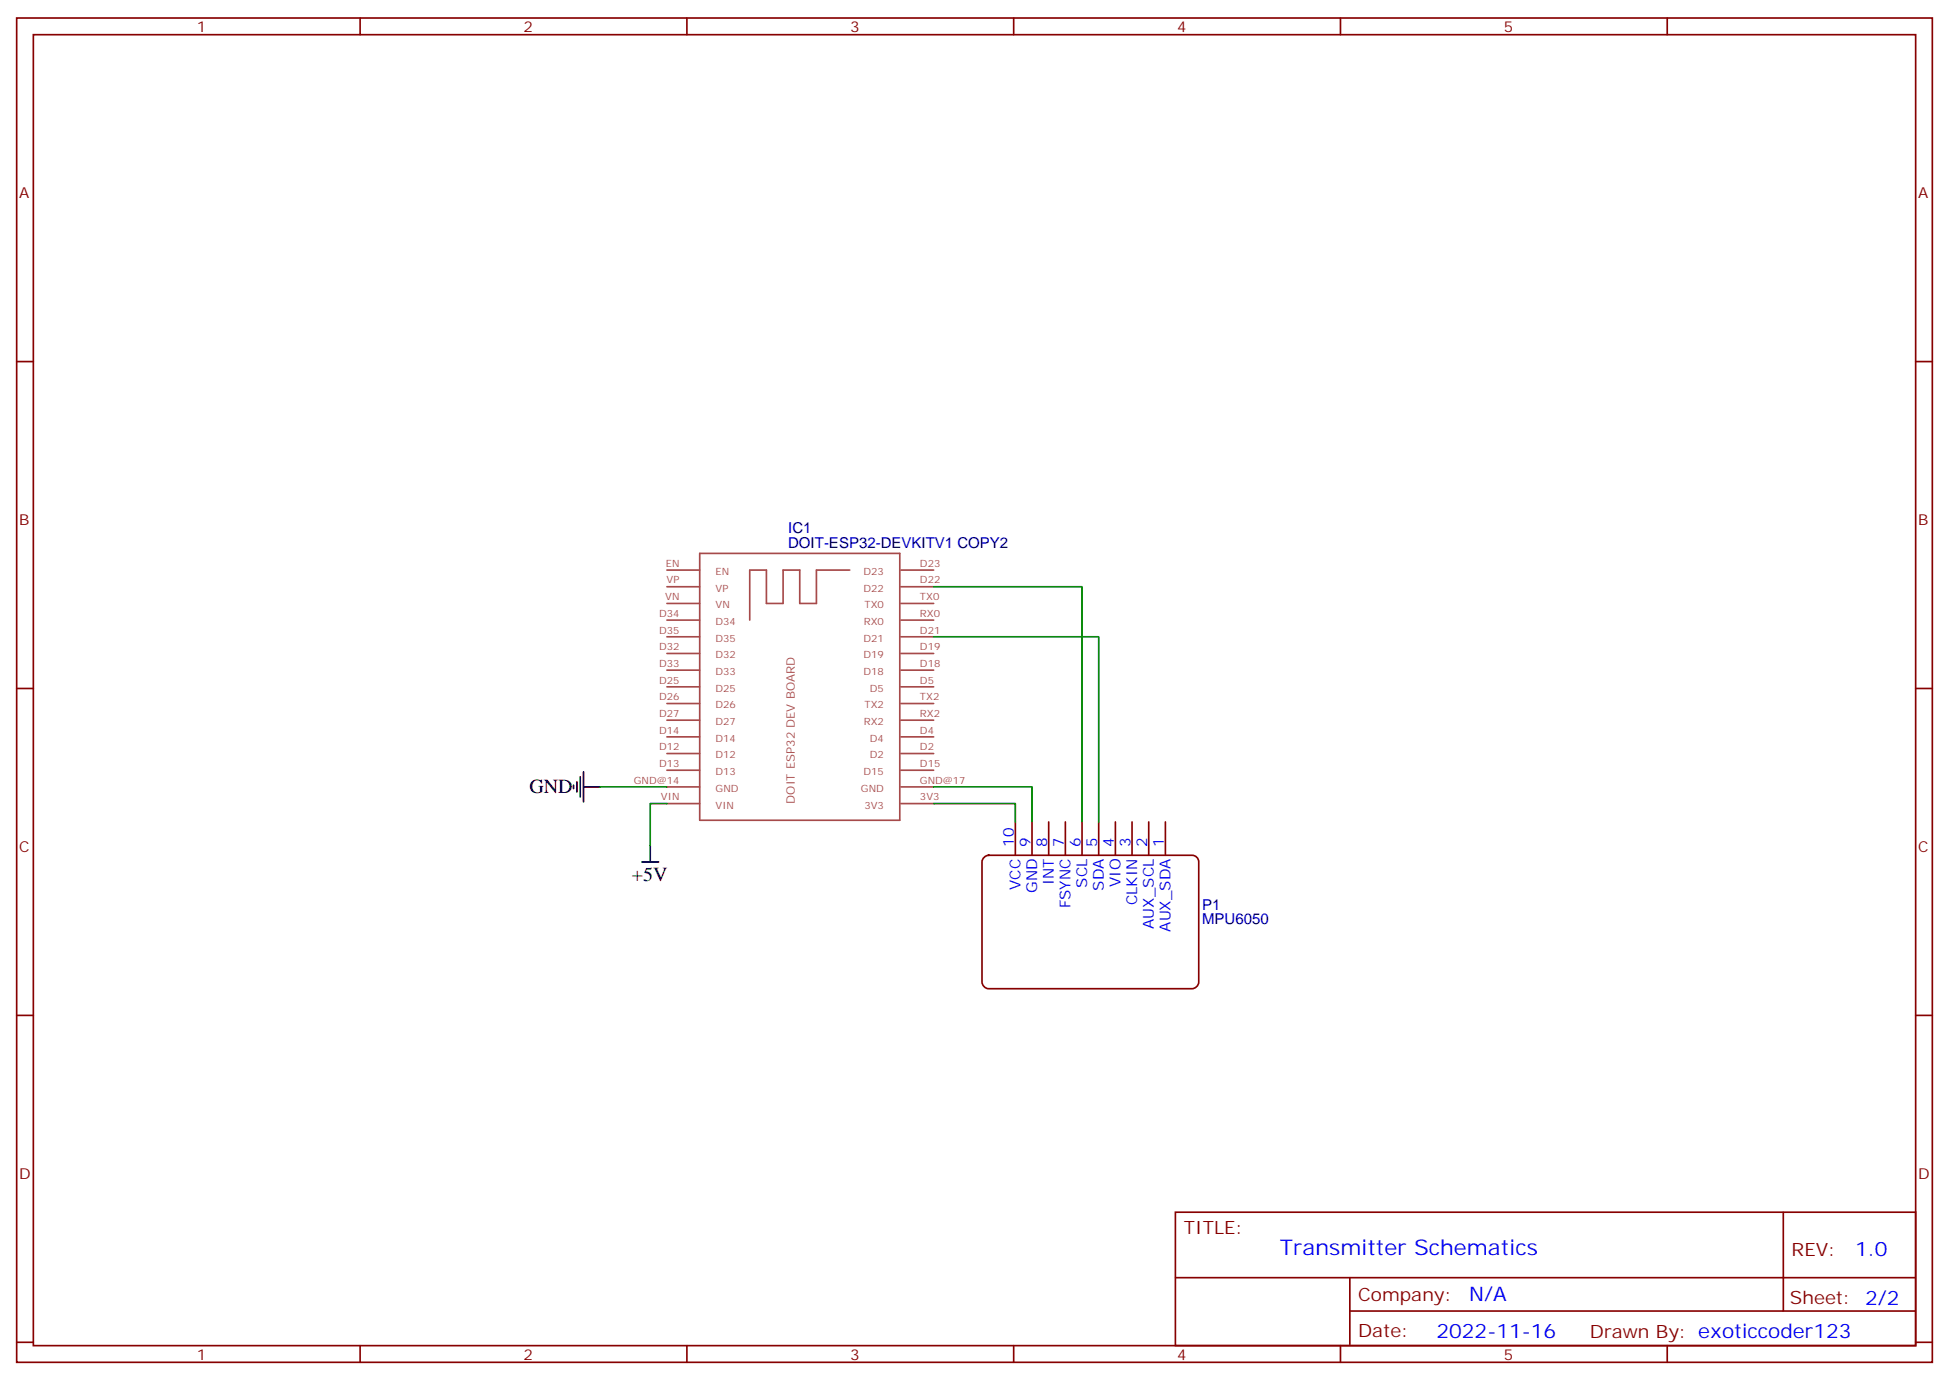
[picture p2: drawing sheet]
<svg xmlns="http://www.w3.org/2000/svg" width="412mm" height="292mm" viewBox="0 0 412 292" stroke-linecap="round" stroke-linejoin="round" font-family="sans-serif">
<g fill="none" stroke="#870000" stroke-width=".35">
<path d="M3.5 3.8h405.4v284.3h-405.4zM7.1 7.3h398.2v277.3h-398.2zM76.2 3.8v3.5M145.3 3.8v3.5M214.5 3.8v3.5M283.6 3.8v3.5M352.8 3.8v3.5M3.5 76.5h3.6M405.3 76.5h3.6M3.5 145.6h3.6M405.3 145.6h3.6M3.5 214.8h3.6"/>
<path d="M405.3 214.8h3.6M248.7 256.4h156.6v28.2h-156.6zM377.3 256.4v20.9M248.7 270.2h156.5M285.6 277.3h119.6M285.6 270.2v14.2M3.5 283.9h3.6M76.2 284.6v3.5M145.3 284.6v3.5M214.5 284.6v3.5M283.6 284.6v3.5M352.8 284.6v3.5"/>
<path d="M405.3 283.9h3.6"/>
</g>
<path d="M208.1 181.5l.3-.3 .8-.3h43a1.41 1.41 0 0 1 1.4 1.4v25.4a1.51 1.51 0 0 1-1.4 1.4h-43a1.51 1.51 0 0 1-1.4-1.4v-25.4z" fill="#fff" stroke="#800000" stroke-width=".35"/>
<path d="M214.8 173.8v7.1M218.4 173.8v7.1M221.9 173.8v7.1M225.4 173.8v7.1M229 173.8v7.1M232.5 173.8v7.1M236 173.8v7.1M239.5 173.8v7.1M243.1 173.8v7.1M246.6 173.8v7.1" fill="none" stroke="#870000" stroke-width=".35"/>
<g fill="none" stroke="#a64a4a" stroke-width=".35">
<path d="M148.1 117.1h42.3v56.4h-42.3zM141.1 138.2h7M141.1 134.7h7M141.1 131.2h7M141.1 127.6h7M141.1 124.1h7M141.1 120.6h7M179.8 120.6h-7v7h-3.6v-7h-3.5v7h-3.5v-7h-3.6v10.6M190.6 138.2h7M190.6 134.7h7M190.6 131.2h7M190.6 127.6h7"/>
<path d="M190.6 124.1h7M190.6 120.6h7M141.1 159.4h7M141.1 155.9h7M141.1 152.3h7M141.1 148.8h7M141.1 145.3h7M141.1 141.7h7M190.6 159.4h7M190.6 155.9h7M190.6 152.3h7M190.6 148.8h7"/>
<path d="M190.6 145.3h7M190.6 141.7h7M141.1 170h7M141.1 166.4h7M141.1 162.9h7M190.6 170h7M190.6 166.4h7M190.6 162.9h7"/>
</g>
<path d="M197.6 124.1h31.4v49.7M197.6 134.7h34.9v39.1M127 166.4h14.1M141.1 170h-3.5v8.8M197.6 170h17.2v3.8M197.6 166.4h20.8v7.4" fill="none" stroke="#008700" stroke-width=".35"/>
<path d="M121.4 166.1v.7M122.1 165.4v2.1M122.8 164.3v4.3M123.5 166.4h3.5M123.5 163.3v6.3M137.6 178.8v3.5M135.8 182.3h3.5" fill="none" stroke="#000" stroke-width=".35"/>
<text font-size="4.6" fill="#00f" x="270.8" y="265.4">Transmitter Schematics</text>
<g font-size="4.2">
<text x="112" y="167.8">GND</text>
<text x="133.7" y="186.3">+5V</text>
</g>
<g font-size="4.2" fill="#00f">
<text x="392.5" y="265.7">1.0</text>
<text x="310.9" y="275.2">N/A</text>
<text x="304" y="283">2022-11-16</text>
</g>
<g font-size="3.9" fill="#800">
<text x="250.5" y="261">TITLE:</text>
<text x="379.1" y="265.7">REV:</text>
<text x="287.4" y="275.2">Company:</text>
<text x="378.7" y="275.8">Sheet: 2/2</text>
<text x="287.4" y="282.9">Date:</text>
<text x="336.4" y="282.9">Drawn By: exoticcoder123</text>
</g>
<g font-size="3.2" fill="#800">
<text x="41.6" y="6.8">1</text>
<text x="110.8" y="6.8">2</text>
<text x="179.9" y="6.8">3</text>
<text x="249.1" y="6.8">4</text>
<text x="318.2" y="6.8">5</text>
<text x="4.1" y="41.9">A</text>
<text x="405.9" y="41.9">A</text>
<text x="4.1" y="111.1">B</text>
<text x="405.9" y="111.1">B</text>
<text x="4.1" y="180.2">C</text>
<text x="405.9" y="180.2">C</text>
<text x="4.1" y="249.3">D</text>
<text x="405.9" y="249.3">D</text>
<text x="41.6" y="287.6">1</text>
<text x="110.8" y="287.6">2</text>
<text x="179.9" y="287.6">3</text>
<text x="249.1" y="287.6">4</text>
<text x="318.2" y="287.6">5</text>
</g>
<g font-size="3.2" fill="#000080">
<text x="166.8" y="112.8">IC1</text>
<text x="166.8" y="116">DOIT-ESP32-DEVKITV1 COPY2</text>
<text x="254.4" y="195.5">MPU6050</text>
<text x="254.4" y="192.4">P1</text>
</g>
<g font-size="3.2" fill="#00f">
<text x="214.5" y="179.1" transform="rotate(-90 214.5 179.1)">10</text>
<text x="218" y="179.1" transform="rotate(-90 218 179.1)">9</text>
<text x="221.5" y="179.1" transform="rotate(-90 221.5 179.1)">8</text>
<text x="225.1" y="179.1" transform="rotate(-90 225.1 179.1)">7</text>
<text x="228.6" y="179.1" transform="rotate(-90 228.6 179.1)">6</text>
<text x="232.1" y="179.1" transform="rotate(-90 232.1 179.1)">5</text>
<text x="235.7" y="179.1" transform="rotate(-90 235.7 179.1)">4</text>
<text x="239.2" y="179.1" transform="rotate(-90 239.2 179.1)">3</text>
<text x="242.7" y="179.1" transform="rotate(-90 242.7 179.1)">2</text>
<text x="246.2" y="179.1" transform="rotate(-90 246.2 179.1)">1</text>
<text x="215.9" y="188.2" transform="rotate(-90 215.9 188.2)">VCC</text>
<text x="219.4" y="188.9" transform="rotate(-90 219.4 188.9)">GND</text>
<text x="223" y="187.3" transform="rotate(-90 223 187.3)">INT</text>
<text x="230" y="187.8" transform="rotate(-90 230 187.8)">SCL</text>
<text x="233.5" y="188.4" transform="rotate(-90 233.5 188.4)">SDA</text>
<text x="237.1" y="187.6" transform="rotate(-90 237.1 187.6)">VIO</text>
<text x="240.6" y="191.5" transform="rotate(-90 240.6 191.5)">CLKIN</text>
<text x="226.5" y="192.1" transform="rotate(-90 226.5 192.1)">FSYNC</text>
<text x="244.1" y="196.4" transform="rotate(-90 244.1 196.4)">AUX_SCL</text>
<text x="247.6" y="197.1" transform="rotate(-90 247.6 197.1)">AUX_SDA</text>
</g>
<text font-size="2.5" fill="#a54b4b" x="168.2" y="170" transform="rotate(-90 168.2 170)">DOIT ESP32 DEV BOARD</text>
<g font-size="2.1" fill="#a54b4b">
<text x="140.9" y="119.9">EN</text>
<text x="194.7" y="119.9">D23</text>
<text x="141.1" y="123.4">VP</text>
<text x="151.4" y="125.1">VP</text>
<text x="151.4" y="121.6">EN</text>
<text x="182.7" y="121.6">D23</text>
<text x="182.7" y="125.1">D22</text>
<text x="194.7" y="123.4">D22</text>
<text x="139.5" y="130.5">D34</text>
<text x="140.7" y="126.9">VN</text>
<text x="151.4" y="128.7">VN</text>
<text x="182.9" y="128.7">TX0</text>
<text x="194.7" y="126.9">TX0</text>
<text x="194.7" y="130.5">RX0</text>
<text x="139.5" y="137.5">D32</text>
<text x="139.5" y="134">D35</text>
<text x="151.4" y="135.7">D35</text>
<text x="151.4" y="132.2">D34</text>
<text x="182.7" y="135.7">D21</text>
<text x="182.8" y="132.2">RX0</text>
<text x="194.7" y="134">D21</text>
<text x="194.7" y="137.5">D19</text>
<text x="139.5" y="141.1">D33</text>
<text x="151.4" y="142.8">D33</text>
<text x="151.4" y="139.3">D32</text>
<text x="182.7" y="139.3">D19</text>
<text x="182.7" y="142.8">D18</text>
<text x="194.7" y="141.1">D18</text>
<text x="139.5" y="148.1">D26</text>
<text x="139.5" y="144.6">D25</text>
<text x="151.4" y="149.8">D26</text>
<text x="151.4" y="146.3">D25</text>
<text x="182.9" y="149.8">TX2</text>
<text x="184.1" y="146.3">D5</text>
<text x="194.7" y="148.1">TX2</text>
<text x="194.7" y="144.6">D5</text>
<text x="139.5" y="155.2">D14</text>
<text x="139.5" y="151.6">D27</text>
<text x="151.4" y="153.4">D27</text>
<text x="182.8" y="153.4">RX2</text>
<text x="194.7" y="151.6">RX2</text>
<text x="194.7" y="155.2">D4</text>
<text x="139.5" y="158.7">D12</text>
<text x="151.4" y="160.4">D12</text>
<text x="151.4" y="156.9">D14</text>
<text x="184.1" y="156.9">D4</text>
<text x="184.1" y="160.4">D2</text>
<text x="194.7" y="158.7">D2</text>
<text x="134.1" y="165.7">GND@14</text>
<text x="139.5" y="162.2">D13</text>
<text x="151.4" y="167.5">GND</text>
<text x="151.4" y="164">D13</text>
<text x="182.2" y="167.5">GND</text>
<text x="182.7" y="164">D15</text>
<text x="194.7" y="162.2">D15</text>
<text x="194.7" y="165.7">GND@17</text>
<text x="139.9" y="169.3">VIN</text>
<text x="151.4" y="171">VIN</text>
<text x="182.9" y="171">3V3</text>
<text x="194.7" y="169.3">3V3</text>
</g>
</svg>
